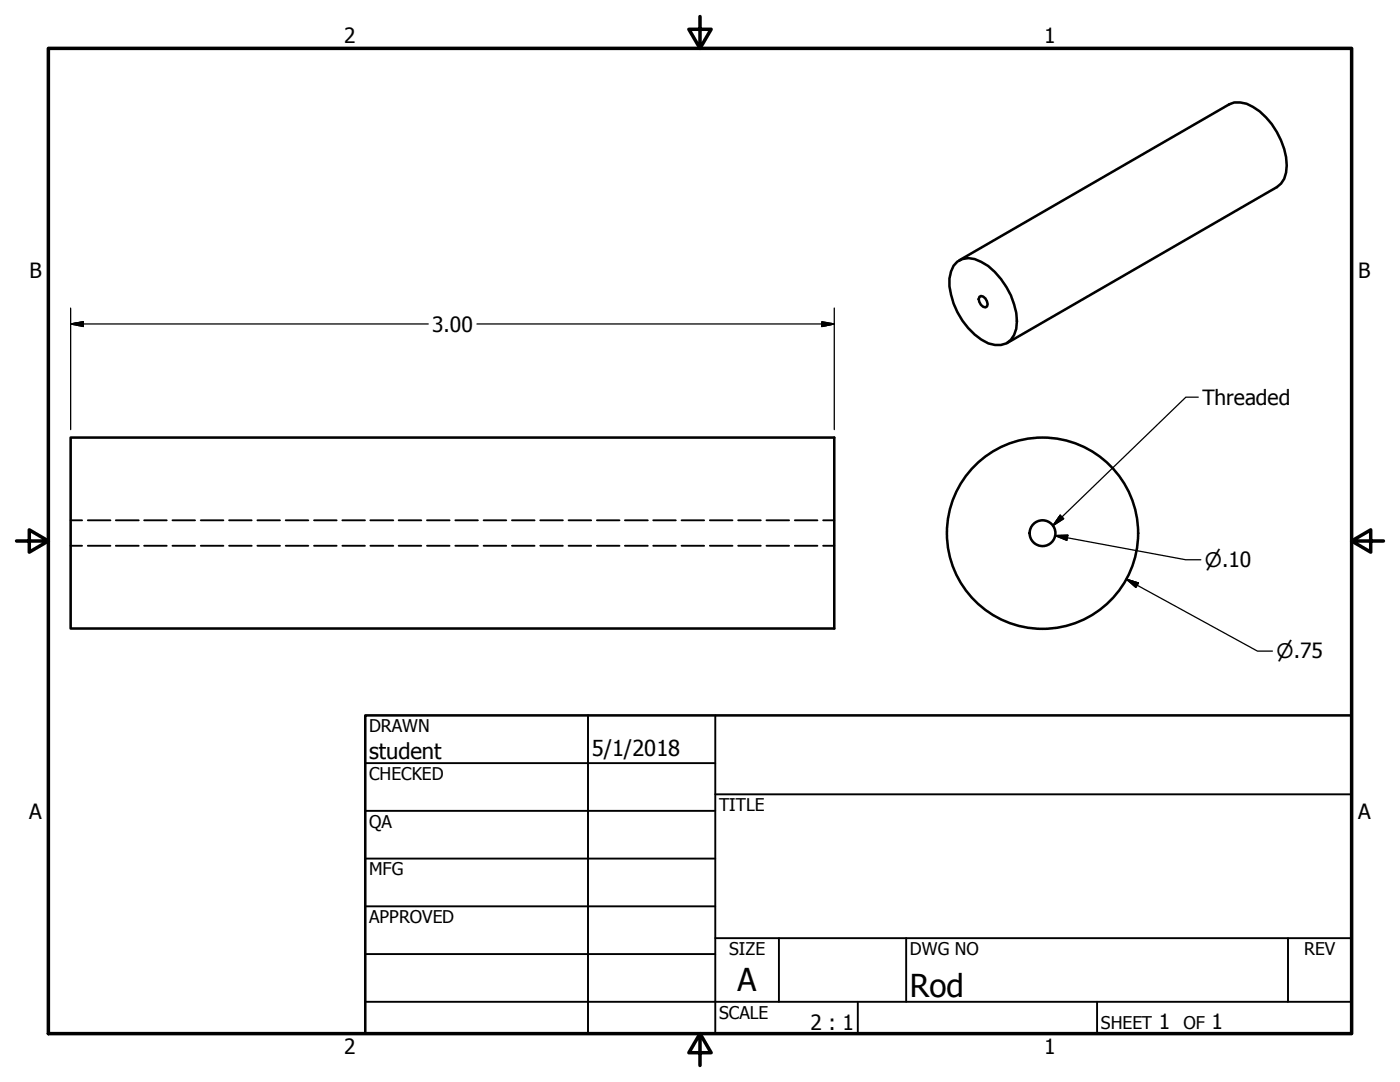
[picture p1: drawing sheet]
<svg xmlns="http://www.w3.org/2000/svg" width="279mm" height="216mm" viewBox="0 0 279 216" stroke-linecap="round" stroke-linejoin="round" font-family="sans-serif">
<!-- layer: Visible (ANSI) -->
<g fill="none" stroke="#000" stroke-width=".51">
<path d="M191.1 52.2a4.2 4.2 0 0 1 4.7 .1 14.8 14.8 0 0 1 7 10.1 6.3 6.3 0 0 1-1.1 5.4 4 4 0 0 1-4.5 .7 14.4 14.4 0 0 1-7.7-12.9l.3-1.4 .5-1.2zM191.5 51.9l53.8-31.1a4.9 4.9 0 0 1 4.8 .5 14.8 14.8 0 0 1 6.7 11.7 4.6 4.6 0 0 1-2 4.3l-53.8 31.2M195.5 59.2l.3-.1a1.6 1.6 0 0 1 1.2 2.1l-.3 .1a1.6 1.6 0 0 1-1.2-2.1zM14.1 87.3h152.4v38.1h-152.4zM227.1 106.4a19.1 19.1 0 0 0-28.1-16.8 19.1 19.1 0 0 0-1.5 32.7 19.1 19.1 0 0 0 29.6-14.2v-1.7"/>
<circle cx="208.1" cy="106.4" r="2.57"/>
</g>
<!-- layer: Hidden (ANSI) -->
<g fill="none" stroke="#000" stroke-width=".38">
<path d="M14.1 108.9h2.3M14.1 103.8h2.3M17.5 108.9h4.5M17.5 103.8h4.5M23.1 108.9h4.6M23.1 103.8h4.6M28.8 108.9h4.5M28.8 103.8h4.5M34.4 108.9h4.5M34.4 103.8h4.5M40.1 108.9h4.5M40.1 103.8h4.5"/>
<path d="M45.7 108.9h4.5M45.7 103.8h4.5M51.4 108.9h4.5M51.4 103.8h4.5M57 108.9h4.5M57 103.8h4.5M62.7 108.9h4.5M62.7 103.8h4.5M68.3 108.9h4.5M68.3 103.8h4.5M73.9 108.9h4.6M73.9 103.8h4.6"/>
<path d="M79.6 108.9h4.5M79.6 103.8h4.5M85.2 108.9h4.5M85.2 103.8h4.5M90.9 108.9h4.5M90.9 103.8h4.5M96.5 108.9h4.5M96.5 103.8h4.5M102.2 108.9h4.5M102.2 103.8h4.5M107.8 108.9h4.5M107.8 103.8h4.5"/>
<path d="M113.5 108.9h4.5M113.5 103.8h4.5M119.1 108.9h4.5M119.1 103.8h4.5M124.7 108.9h4.6M124.7 103.8h4.6M130.4 108.9h4.5M130.4 103.8h4.5M136 108.9h4.5M136 103.8h4.5M141.7 108.9h4.5M141.7 103.8h4.5"/>
<path d="M147.3 108.9h4.5M147.3 103.8h4.5M153 108.9h4.5M153 103.8h4.5M158.6 108.9h4.5M158.6 103.8h4.5M164.3 108.9h2.2M164.3 103.8h2.2"/>
</g>
<!-- layer: Border (ANSI) -->
<path d="M9.7 9.7h260v196.5h-260zM139.7 3.3v6.4l-2.2-3.9h4.4l-2.2 3.9M3.3 107.9h6.4l-3.9-2.2v4.5l3.9-2.3M269.7 107.9l3.9 2.3v-4.5l-3.9 2.2h6.4M139.7 206.2l2.2 3.9h-4.4l2.2-3.9v6.4" fill="none" stroke="#000" stroke-width=".7"/>
<!-- layer: Title (ANSI) -->
<g fill="none" stroke="#000" stroke-width=".38">
<path d="M72.9 152.3h69.8M117.3 142.7v63.5M142.7 158.5h127M142.7 142.7v63.5M72.9 161.8h69.8M72.9 171.3h69.8M72.9 199.9h196.8M72.9 180.8h69.8M72.9 190.4h69.8M142.7 187.2h127M155.4 187.2v12.7M171.2 199.9v6.3"/>
<path d="M180.8 187.2v12.7M218.9 199.9v6.3M257 187.2v12.7"/>
</g>
<path d="M72.9 142.7h196.8v63.5h-196.8z" fill="none" stroke="#000" stroke-width=".51"/>
<!-- layer: Dimension (ANSI) -->
<path d="M14.1 64.6l2.5-.4v1zM14.1 64.6h71.4M14.1 61.5v24.2M95.2 64.6h71.3M164 64.2l2.5 .4-2.5 .6zM166.5 61.5v24.2M210.6 106.9l2.5-.1-.2 1zM210.6 106.9l26.1 4.8h2.9M224.8 115.6l2.4 .7-.5 .9zM224.8 115.6l26.2 14.3h2.9" fill="none" stroke="#000" stroke-width=".25"/>
<path d="M14.1 64.6l2.5-.4zM14.1 64.6l2.5-.4v1zM164 65.2l2.5-.6zM164 64.2l2.5 .4-2.5 .6zM210.6 106.9l2.5-.1zM210.6 106.9l2.5-.1-.2 1zM224.8 115.6l2.4 .7zM224.8 115.6l2.4 .7-.5 .9z" fill="#000" stroke="#000" stroke-width=".25"/>
<!-- layer: Symbol (ANSI) -->
<path d="M239.1 79.2h-2.4l-26.6 25.7M211.6 102.8l.7 .7-2.2 1.4z" fill="none" stroke="#000" stroke-width=".25"/>
<path d="M211.6 102.8l-1.5 2.1zM211.6 102.8l.7 .7-2.2 1.4z" fill="#000" stroke="#000" stroke-width=".25"/>
<g font-size="6.3">
<text x="147.2" y="197.7">A</text>
<text x="181.6" y="199">Rod</text>
</g>
<g font-size="4.4">
<text x="73.7" y="151.4">student</text>
<text x="118.1" y="150.8">5/1/2018</text>
</g>
<g font-size="4.2">
<text x="68.7" y="8.6">2</text>
<text x="208.4" y="8.6">1</text>
<text x="5.9" y="55.5">B</text>
<text x="271.1" y="55.5">B</text>
<text x="86.2" y="66.2">3.00</text>
<text x="240" y="80.8">Threaded</text>
<text x="5.8" y="163.4">A</text>
<text x="271" y="163.4">A</text>
<text x="161.7" y="205.5">2 : 1</text>
<text x="231.3" y="205.4">1</text>
<text x="241.8" y="205.4">1</text>
<text x="68.7" y="210.3">2</text>
<text x="208.4" y="210.3">1</text>
</g>
<g font-size="4">
<text x="240.5" y="113.2">⌀.10</text>
<text x="254.8" y="131.4">⌀.75</text>
</g>
<g font-size="3.5">
<text x="73.7" y="146">DRAWN</text>
<text x="73.7" y="155.6">CHECKED</text>
<text x="143.5" y="161.8">TITLE</text>
<text x="73.7" y="165.2">QA</text>
<text x="73.7" y="174.7">MFG</text>
<text x="73.7" y="184.2">APPROVED</text>
<text x="145.5" y="190.6">SIZE</text>
<text x="181.6" y="190.6">DWG NO</text>
<text x="260.3" y="190.5">REV</text>
<text x="143.5" y="203.3">SCALE</text>
<text x="219.7" y="205.4">SHEET</text>
<text x="236.2" y="205.4">OF</text>
</g>
</svg>
